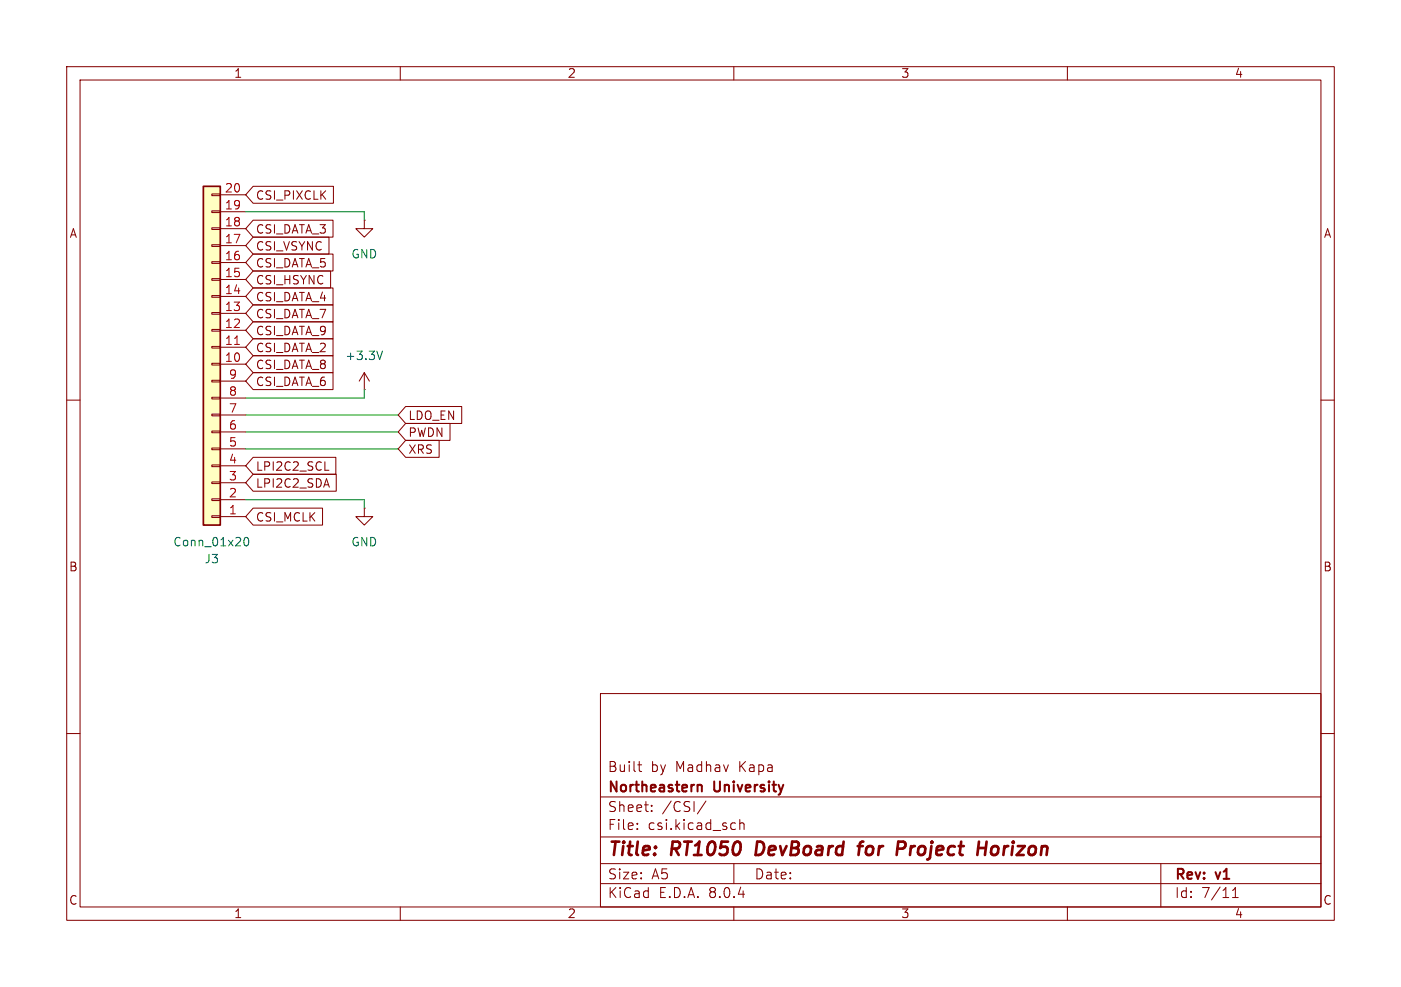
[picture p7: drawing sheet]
<svg xmlns="http://www.w3.org/2000/svg" width="210mm" height="148mm" viewBox="0 0 210 148" stroke-linecap="round" stroke-linejoin="round" font-family="sans-serif">
<g fill="none" stroke="#840000" stroke-width=".15">
<path d="M10 10h190v128h-190zM12 12h186v124h-186zM60 10v2M110 10v2M160 10v2M54.6 33v1.3h1.3l-1.3 1.3-1.3-1.3h1.3M54.6 33h.1M10 60h2M54.6 58.4h.1M54.6 55.9l-.8 1.3M54.6 55.9v2.5M54.6 55.9l.8 1.3"/>
<path d="M198 60h2M54.6 76.2v1.3h1.3l-1.3 1.2-1.3-1.2h1.3M54.6 76.2h.1M10 110h2M90 104h108v32h-108zM90 119.5h108M95.6 114.7h.6M95.8 114.2v1.3l.1 .1 .3 .1M198 110h2M60 136v2M90 132.5h108M90 129.5h108"/>
<path d="M90 125.5h108M95.5 124.2v.2M95.5 123.5v.1M97.7 121.5v.2M97.7 120.8v.1M105.8 120.1l-1.3 1.9M110 136v2M110 129.5v3M110.1 123.4l.2 .1M110.3 124.3l-.2 .1M110.9 122.9v1.5M110.9 123.5a.37 .37 0 0 1 .6 .1v.8"/>
<path d="M160 136v2M174 129.5v6.5M184.8 134.6h.8M184.8 133.5l.4-.4v1.5"/>
</g>
<path d="M113.5 126.2l-.2 2h.4M128.6 126.9h.7M129.4 126.2l-.4 .1-.1 .2-.2 1.7M134.7 126.2h.7l.2 .1a.58 .58 0 0 1-.3 1M146.6 127.2h1.2M147.9 126.2l-.3 2M149 126.9l-.4 .4-.1 .5 .2 .3 .5 .1" fill="none" stroke="#840000" stroke-width=".4"/>
<path d="M104.6 117.8a.37 .37 0 0 1 .6 .1v.8" fill="none" stroke="#840000" stroke-width=".3"/>
<path d="M57.3 52.6l-.4 1.3" fill="none" stroke="#006464" stroke-width=".15"/>
<path d="M30.5 27.9h2.5v50.8h-2.5z" fill="#ffffc2"/>
<g fill="none" stroke="#840000" stroke-width=".15">
<path d="M31.7 29.1h1.3v.2h-1.3zM31.7 31.6h1.3v.3h-1.3zM31.7 34.2h1.3v.2h-1.3zM31.7 36.7h1.3v.3h-1.3zM31.7 39.2h1.3v.3h-1.3zM33 39.4h3.8M33 36.8h3.8M33 34.3h3.8M33 31.8h3.8M33 29.2h3.8M37.9 38.1h12v2.5h-12l-1.1-1.2zM37.9 27.9h12.1v2.6h-12.1l-1.1-1.3z"/>
<path d="M37.9 33h12v2.6h-12l-1.1-1.3zM37.9 35.6h11.4v2.5h-11.4l-1.1-1.3zM31.7 41.8h1.3v.2h-1.3zM31.7 44.3h1.3v.3h-1.3zM31.7 46.9h1.3v.2h-1.3zM31.7 49.4h1.3v.3h-1.3zM31.7 51.9h1.3v.3h-1.3zM31.7 54.5h1.3v.2h-1.3zM31.7 57h1.3v.3h-1.3zM31.7 59.6h1.3v.2h-1.3zM33 54.6h3.8M33 52.1h3.8"/>
<path d="M33 49.5h3.8M33 47h3.8M33 44.5h3.8M33 41.9h3.8M33 59.7h3.8M33 57.2h3.8M37.9 48.3h12v2.5h-12l-1.1-1.3zM37.9 45.7h12v2.6h-12l-1.1-1.3zM37.9 50.8h12v2.5h-12l-1.1-1.2zM37.9 53.3h12v2.6h-12l-1.1-1.3zM37.9 43.2h12v2.5h-12l-1.1-1.2zM37.9 40.6h11.7v2.6h-11.7l-1.1-1.3z"/>
<path d="M37.9 55.9h12v2.5h-12l-1.1-1.2zM31.7 62.1h1.3v.3h-1.3zM31.7 64.6h1.3v.3h-1.3zM31.7 67.2h1.3v.2h-1.3zM31.7 69.7h1.3v.3h-1.3zM31.7 72.3h1.3v.2h-1.3zM31.7 74.8h1.3v.3h-1.3zM31.7 77.3h1.3v.3h-1.3zM33 77.5h3.8M33 74.9h3.8M33 72.4h3.8M33 69.9h3.8"/>
<path d="M33 67.3h3.8M33 64.8h3.8M33 62.2h3.8M37.9 76.2h10.4v2.5h-10.4l-1.1-1.2zM37.9 71.1h12.5v2.6h-12.5l-1.1-1.3zM37.9 68.6h12.4v2.5h-12.4l-1.1-1.2zM48.7 70.5h.6M60.8 61h8.4v2.5h-8.4l-1.1-1.3zM60.8 66h5v2.6h-5l-1.1-1.3zM60.8 63.5h6.7v2.5h-6.7l-1.1-1.2z"/>
</g>
<path d="M30.5 27.9h2.5v50.8h-2.5z" fill="none" stroke="#840000" stroke-width=".25"/>
<path d="M35.2 51.7h.7" fill="none" stroke="#a90000" stroke-width=".15"/>
<path d="M36.7 80.7l.2-.1a.69 .69 0 0 1 .5 .5 .69 .69 0 0 1-.3 .7l-.1 .1a.69 .69 0 0 1-.3-1.2z" fill="none" stroke="#006464" stroke-width=".15"/>
<path d="M36.8 31.8h17.8v1.2M54.6 58.4v1.3h-17.8M36.8 64.8h22.9M36.8 67.3h22.9M36.8 74.9h17.8v1.3M36.8 62.2h22.9" fill="none" stroke="#009600" stroke-width=".15"/>
<g font-size="2.8" fill="#840000">
<text x="91" y="128.9">Title:</text>
<text x="100.7" y="128.9">RT1050</text>
<text x="114.1" y="128.9">DevBoard</text>
<text x="130.4" y="128.9">for</text>
<text x="136.9" y="128.9">Project</text>
<text x="149.8" y="128.9">Horizon</text>
</g>
<g font-size="2.1" fill="#840000">
<text x="91" y="119.2">Northeastern</text>
<text x="91" y="116">Built</text>
<text x="97.5" y="116">by</text>
<text x="101.3" y="116">Madhav</text>
<text x="107.1" y="119.2">University</text>
<text x="110.9" y="116">Kapa</text>
<text x="91" y="124.7">File:</text>
<text x="91" y="122">Sheet:</text>
<text x="97.1" y="124.7">csi.kicad_sch</text>
<text x="99.2" y="122">/CSI/</text>
<text x="91" y="134.9">KiCad</text>
<text x="91" y="132.1">Size:</text>
<text x="97.7" y="132.1">A5</text>
<text x="98.7" y="134.9">E.D.A.</text>
<text x="106.3" y="134.9">8.0.4</text>
<text x="113" y="132.1">Date:</text>
<text x="176" y="132.3">Rev:</text>
<text x="176" y="134.9">Id:</text>
<text x="180.1" y="134.9">7/11</text>
<text x="182.4" y="132.3">v1</text>
</g>
<g font-size="1.8" fill="#840000">
<text x="35" y="11.9">1</text>
<text x="85" y="11.9">2</text>
<text x="135" y="11.9">3</text>
<text x="185" y="11.9">4</text>
<text x="10.3" y="35.9">A</text>
<text x="38.3" y="30.2">CSI_PIXCLK</text>
<text x="38.3" y="35.2">CSI_DATA_3</text>
<text x="198.4" y="35.9">A</text>
<text x="38.3" y="40.3">CSI_DATA_5</text>
<text x="38.3" y="37.8">CSI_VSYNC</text>
<text x="38.3" y="47.9">CSI_DATA_7</text>
<text x="38.3" y="45.4">CSI_DATA_4</text>
<text x="38.3" y="42.9">CSI_HSYNC</text>
<text x="38.3" y="50.5">CSI_DATA_9</text>
<text x="38.3" y="53">CSI_DATA_2</text>
<text x="38.3" y="55.6">CSI_DATA_8</text>
<text x="38.3" y="58.1">CSI_DATA_6</text>
<text x="61.1" y="63.2">LDO_EN</text>
<text x="61.1" y="65.7">PWDN</text>
<text x="38.3" y="70.8">LPI2C2_SCL</text>
<text x="61.1" y="68.3">XRS</text>
<text x="38.3" y="73.3">LPI2C2_SDA</text>
<text x="38.3" y="78.4">CSI_MCLK</text>
<text x="10.3" y="85.9">B</text>
<text x="198.3" y="85.9">B</text>
<text x="10.3" y="135.9">C</text>
<text x="35" y="137.9">1</text>
<text x="85" y="137.9">2</text>
<text x="135" y="137.9">3</text>
<text x="185" y="137.9">4</text>
<text x="198.3" y="135.9">C</text>
</g>
<g font-size="1.8" fill="#a90000">
<text x="33.6" y="29">20</text>
<text x="33.6" y="34">18</text>
<text x="33.6" y="31.5">19</text>
<text x="33.6" y="41.7">15</text>
<text x="33.6" y="39.1">16</text>
<text x="33.6" y="36.6">17</text>
<text x="33.6" y="46.7">13</text>
<text x="33.6" y="44.2">14</text>
<text x="33.6" y="51.8">11</text>
<text x="33.6" y="49.3">12</text>
<text x="33.6" y="54.4">10</text>
<text x="34.2" y="59.4">8</text>
<text x="34.2" y="56.9">9</text>
<text x="34.2" y="64.5">6</text>
<text x="34.2" y="62">7</text>
<text x="34.2" y="69.6">4</text>
<text x="34.2" y="67.1">5</text>
<text x="34.2" y="77.2">1</text>
<text x="34.2" y="74.7">2</text>
<text x="34.2" y="72.1">3</text>
</g>
<g font-size="1.8" fill="#006464">
<text x="52.6" y="39">GND</text>
<text x="51.7" y="54.2">+3.3V</text>
<text x="25.9" y="82.1">Conn_01x20</text>
<text x="52.6" y="82.1">GND</text>
<text x="30.6" y="84.7">J3</text>
</g>
</svg>
